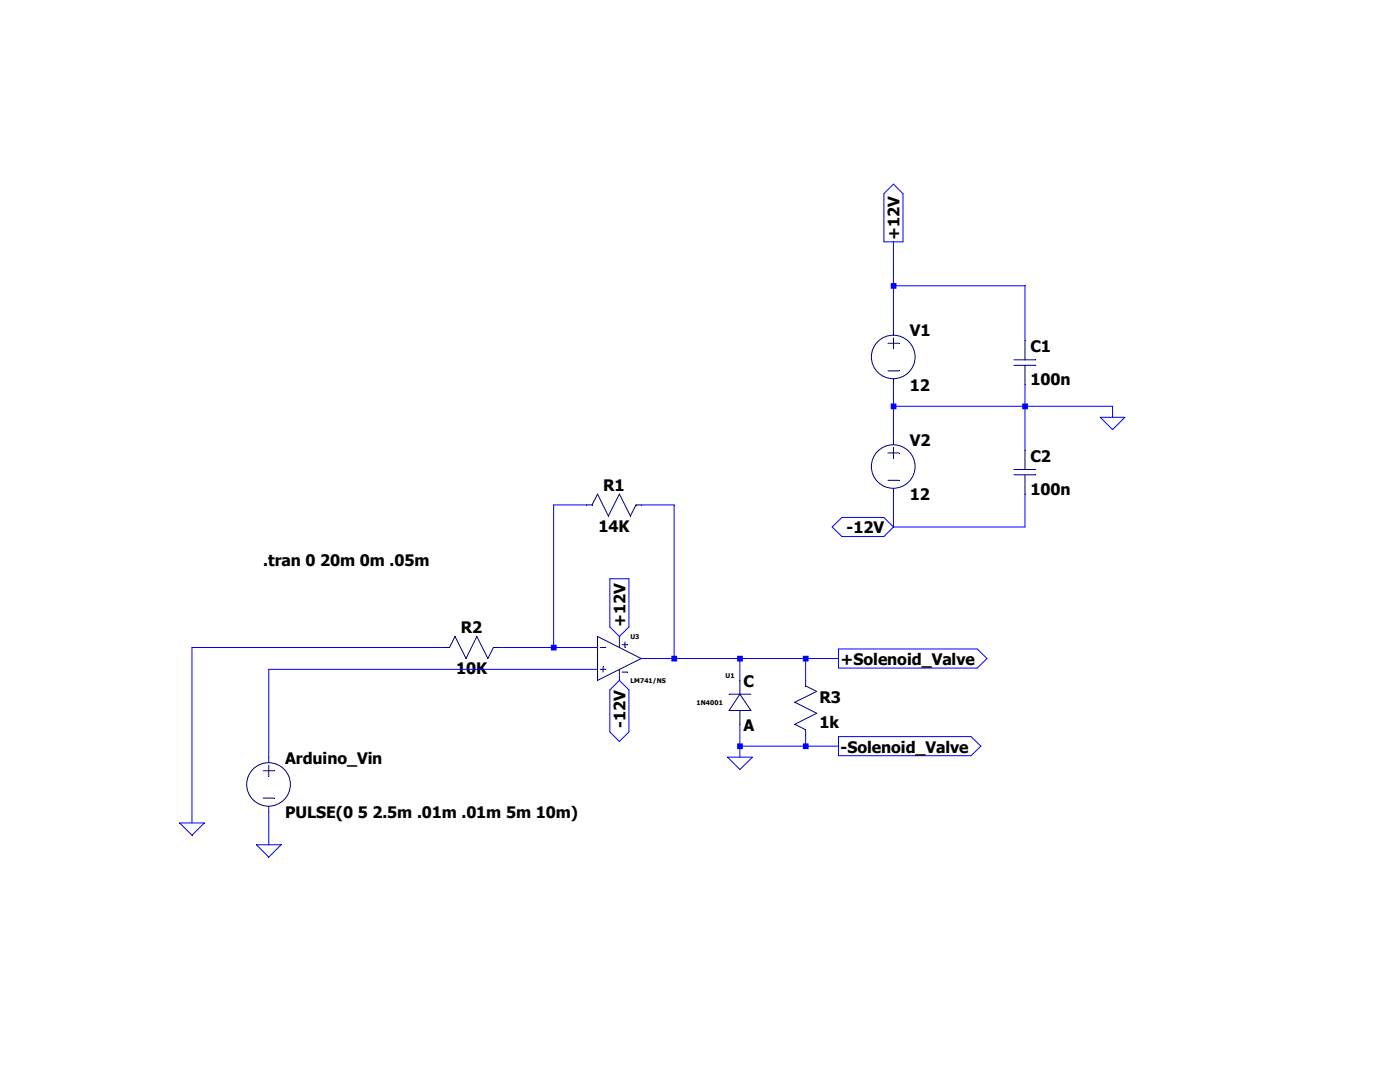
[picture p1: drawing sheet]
<svg xmlns="http://www.w3.org/2000/svg" width="279mm" height="216mm" viewBox="0 0 279 216" stroke-linecap="round" stroke-linejoin="round" font-family="sans-serif">
<path d="M177.2 68.5h2.2" fill="none" stroke="#00007f" stroke-width=".2"/>
<path d="M177.2 74h2.2" fill="none" stroke="#00007f" stroke-width=".2"/>
<path d="M178.3 67.4v2.2" fill="none" stroke="#00007f" stroke-width=".2"/>
<path d="M178.3 75.6v1.1" fill="none" stroke="#00007f" stroke-width=".2"/>
<path d="M178.3 65.8v1.1" fill="none" stroke="#00007f" stroke-width=".2"/>
<g fill="none" stroke="#00007f" stroke-width=".2">
<path d="M52.5 153.8h2.2"/>
<circle cx="178.3" cy="71.2" r="4.4"/>
</g>
<path d="M52.5 159.3h2.2" fill="none" stroke="#00007f" stroke-width=".2"/>
<path d="M53.6 152.7v2.2" fill="none" stroke="#00007f" stroke-width=".2"/>
<path d="M53.6 160.9v1.1" fill="none" stroke="#00007f" stroke-width=".2"/>
<path d="M53.6 151.1v1.1" fill="none" stroke="#00007f" stroke-width=".2"/>
<g fill="none" stroke="#00007f" stroke-width=".2">
<path d="M117.1 100.8h1.1"/>
<circle cx="53.6" cy="156.5" r="4.4"/>
</g>
<path d="M119.3 98.6l-1.1 2.2" fill="none" stroke="#00007f" stroke-width=".2"/>
<path d="M119.3 98.6l2.1 4.4" fill="none" stroke="#00007f" stroke-width=".2"/>
<path d="M123.6 98.6l-2.2 4.4" fill="none" stroke="#00007f" stroke-width=".2"/>
<path d="M123.6 98.6l2.2 4.4" fill="none" stroke="#00007f" stroke-width=".2"/>
<path d="M126.9 100.8h1.1" fill="none" stroke="#00007f" stroke-width=".2"/>
<path d="M126.9 100.8l-1.1 2.2" fill="none" stroke="#00007f" stroke-width=".2"/>
<path d="M88.6 129.2h1.1" fill="none" stroke="#00007f" stroke-width=".2"/>
<path d="M90.8 127l-1.1 2.2" fill="none" stroke="#00007f" stroke-width=".2"/>
<path d="M90.8 127l2.2 4.4" fill="none" stroke="#00007f" stroke-width=".2"/>
<path d="M95.2 127l-2.2 4.4" fill="none" stroke="#00007f" stroke-width=".2"/>
<path d="M95.2 127l2.2 4.4" fill="none" stroke="#00007f" stroke-width=".2"/>
<path d="M98.5 129.2h1.1" fill="none" stroke="#00007f" stroke-width=".2"/>
<path d="M98.5 129.2l-1.1 2.2" fill="none" stroke="#00007f" stroke-width=".2"/>
<path d="M119.3 127l8.7 4.4" fill="none" stroke="#00007f" stroke-width=".2"/>
<path d="M128 131.4l-8.7 4.4" fill="none" stroke="#00007f" stroke-width=".2"/>
<path d="M119.3 127v8.8" fill="none" stroke="#00007f" stroke-width=".2"/>
<path d="M119.8 129.2h1.1" fill="none" stroke="#00007f" stroke-width=".2"/>
<path d="M119.8 133.6h1.1" fill="none" stroke="#00007f" stroke-width=".2"/>
<path d="M120.4 133.1v1" fill="none" stroke="#00007f" stroke-width=".2"/>
<path d="M123.6 127v2.2" fill="none" stroke="#00007f" stroke-width=".2"/>
<path d="M123.6 133.6v2.2" fill="none" stroke="#00007f" stroke-width=".2"/>
<path d="M124.2 128.7h1.1" fill="none" stroke="#00007f" stroke-width=".2"/>
<path d="M124.7 128.1v1.1" fill="none" stroke="#00007f" stroke-width=".2"/>
<path d="M124.2 134.1h1.1" fill="none" stroke="#00007f" stroke-width=".2"/>
<path d="M145.5 138.5h4.4" fill="none" stroke="#00007f" stroke-width=".2"/>
<path d="M145.5 141.8h4.4" fill="none" stroke="#00007f" stroke-width=".2"/>
<path d="M147.7 138.5l-2.2 3.3" fill="none" stroke="#00007f" stroke-width=".2"/>
<path d="M147.7 138.5l2.2 3.3" fill="none" stroke="#00007f" stroke-width=".2"/>
<path d="M147.7 141.8v2.7" fill="none" stroke="#00007f" stroke-width=".2"/>
<path d="M147.7 135.8v2.7" fill="none" stroke="#00007f" stroke-width=".2"/>
<path d="M160.8 145.6v1.1" fill="none" stroke="#00007f" stroke-width=".2"/>
<path d="M158.6 144.5l2.2 1.1" fill="none" stroke="#00007f" stroke-width=".2"/>
<path d="M163 142.3l-4.4 2.2" fill="none" stroke="#00007f" stroke-width=".2"/>
<path d="M158.6 140.1l4.4 2.2" fill="none" stroke="#00007f" stroke-width=".2"/>
<path d="M163 138l-4.4 2.1" fill="none" stroke="#00007f" stroke-width=".2"/>
<path d="M160.8 135.8v1.1" fill="none" stroke="#00007f" stroke-width=".2"/>
<path d="M160.8 136.9l2.2 1.1" fill="none" stroke="#00007f" stroke-width=".2"/>
<path d="M177.2 90.4h2.2" fill="none" stroke="#00007f" stroke-width=".2"/>
<path d="M177.2 95.8h2.2" fill="none" stroke="#00007f" stroke-width=".2"/>
<path d="M178.3 89.3v2.2" fill="none" stroke="#00007f" stroke-width=".2"/>
<path d="M178.3 97.5v1.1" fill="none" stroke="#00007f" stroke-width=".2"/>
<path d="M178.3 87.6v1.1" fill="none" stroke="#00007f" stroke-width=".2"/>
<g fill="none" stroke="#00007f" stroke-width=".2">
<path d="M204.6 72.9v3.8"/>
<circle cx="178.3" cy="93.1" r="4.4"/>
</g>
<path d="M204.6 67.9v3.9" fill="none" stroke="#00007f" stroke-width=".2"/>
<path d="M202.4 71.8h4.3" fill="none" stroke="#00007f" stroke-width=".2"/>
<path d="M202.4 72.9h4.3" fill="none" stroke="#00007f" stroke-width=".2"/>
<path d="M204.6 94.7v3.9" fill="none" stroke="#00007f" stroke-width=".2"/>
<path d="M204.6 89.8v3.9" fill="none" stroke="#00007f" stroke-width=".2"/>
<path d="M202.4 93.7h4.3" fill="none" stroke="#00007f" stroke-width=".2"/>
<path d="M202.4 94.7h4.3" fill="none" stroke="#00007f" stroke-width=".2"/>
<path d="M176.4 38.7l1.9-2 1.9 2v9.6h-3.8zM178.3 48.3v8.7M219.6 83.3h4.9l-2.5 2.4zM121.7 115.5h3.8v9.6l-1.9 1.9-1.9-1.9zM166.1 105.2l1.9-1.9h8.4l1.9 1.9-1.9 1.9h-8.4zM123.6 135.8l1.9 1.9v8.3l-1.9 2-1.9-2v-8.3zM167.3 129.5h27.7l2 1.9-2 1.9h-27.7zM145.2 151.1h5l-2.5 2.4zM167.3 147h26.5l1.9 1.9-1.9 1.9h-26.5zM35.9 164.2h4.9l-2.5 2.5zM51.2 168.6h4.9l-2.5 2.4z" fill="none" stroke="#00f" stroke-width=".2"/>
<path d="M178.3 57h26.3" fill="none" stroke="#00f" stroke-width=".2"/>
<path d="M178.3 57v8.8" fill="none" stroke="#00f" stroke-width=".2"/>
<path d="M204.6 57v10.9" fill="none" stroke="#00f" stroke-width=".2"/>
<path d="M178.3 76.7v4.4" fill="none" stroke="#00f" stroke-width=".2"/>
<path d="M204.6 76.7v4.4" fill="none" stroke="#00f" stroke-width=".2"/>
<path d="M178.3 81.1h26.3" fill="none" stroke="#00f" stroke-width=".2"/>
<path d="M204.6 81.1h17.4" fill="none" stroke="#00f" stroke-width=".2"/>
<path d="M222 81.1v2.2" fill="none" stroke="#00f" stroke-width=".2"/>
<path d="M178.3 81.1v6.5" fill="none" stroke="#00f" stroke-width=".2"/>
<path d="M204.6 81.1v8.7" fill="none" stroke="#00f" stroke-width=".2"/>
<path d="M110.5 100.8h6.6" fill="none" stroke="#00f" stroke-width=".2"/>
<path d="M128 100.8h6.5" fill="none" stroke="#00f" stroke-width=".2"/>
<path d="M178.3 98.6v6.6" fill="none" stroke="#00f" stroke-width=".2"/>
<path d="M204.6 98.6v6.6" fill="none" stroke="#00f" stroke-width=".2"/>
<path d="M178.3 105.2h26.3" fill="none" stroke="#00f" stroke-width=".2"/>
<path d="M38.3 129.2h50.3" fill="none" stroke="#00f" stroke-width=".2"/>
<path d="M110.5 100.8v28.4" fill="none" stroke="#00f" stroke-width=".2"/>
<path d="M99.6 129.2h10.9" fill="none" stroke="#00f" stroke-width=".2"/>
<path d="M110.5 129.2h8.8" fill="none" stroke="#00f" stroke-width=".2"/>
<path d="M134.5 100.8v30.6" fill="none" stroke="#00f" stroke-width=".2"/>
<path d="M128 131.4h6.5" fill="none" stroke="#00f" stroke-width=".2"/>
<path d="M134.5 131.4h13.2" fill="none" stroke="#00f" stroke-width=".2"/>
<path d="M147.7 131.4h13.1" fill="none" stroke="#00f" stroke-width=".2"/>
<path d="M160.8 131.4h6.5" fill="none" stroke="#00f" stroke-width=".2"/>
<path d="M53.6 133.6h65.7" fill="none" stroke="#00f" stroke-width=".2"/>
<path d="M147.7 131.4v4.4" fill="none" stroke="#00f" stroke-width=".2"/>
<path d="M160.8 131.4v4.4" fill="none" stroke="#00f" stroke-width=".2"/>
<path d="M147.7 144.5v4.4" fill="none" stroke="#00f" stroke-width=".2"/>
<path d="M160.8 146.7v2.2" fill="none" stroke="#00f" stroke-width=".2"/>
<path d="M147.7 148.9h13.1" fill="none" stroke="#00f" stroke-width=".2"/>
<path d="M160.8 148.9h6.5" fill="none" stroke="#00f" stroke-width=".2"/>
<path d="M53.6 133.6v17.5" fill="none" stroke="#00f" stroke-width=".2"/>
<path d="M147.7 148.9v2.2" fill="none" stroke="#00f" stroke-width=".2"/>
<path d="M38.3 129.2v35" fill="none" stroke="#00f" stroke-width=".2"/>
<path d="M53.6 162v6.6" fill="none" stroke="#00f" stroke-width=".2"/>
<path d="M109.9 128.7h1.2v1.1h-1.2zM134 130.9h1.1v1.1h-1.1zM147.1 130.9h1.2v1.1h-1.2zM147.1 148.3h1.2v1.2h-1.2zM160.2 130.9h1.2v1.1h-1.2zM160.2 148.3h1.2v1.2h-1.2zM177.8 56.5h1.1v1.1h-1.1zM177.8 80.5h1.1v1.2h-1.1zM204 80.5h1.1v1.2h-1.1z" fill-rule="evenodd" fill="#00f"/>
<g font-size="3.2">
<text x="179.5" y="47.9" transform="rotate(-90 179.5 47.9)">+12V</text>
<text x="181.6" y="67.1">V1</text>
<text x="205.7" y="70.3">C1</text>
<text x="181.6" y="78">12</text>
<text x="205.7" y="76.9">100n</text>
<text x="181.6" y="88.9">V2</text>
<text x="205.7" y="92.2">C2</text>
<text x="120.4" y="98">R1</text>
<text x="181.6" y="99.9">12</text>
<text x="205.7" y="98.8">100n</text>
<text x="119.4" y="106.1">14K</text>
<text x="169" y="106.4">-12V</text>
<text x="52.5" y="113">.tran 0 20m 0m .05m</text>
<text x="124.8" y="125.1" transform="rotate(-90 124.8 125.1)">+12V</text>
<text x="91.9" y="126.4">R2</text>
<text x="91" y="134.6">10K</text>
<text x="148.4" y="137">C</text>
<text x="167.8" y="132.7">+Solenoid_Valve</text>
<text x="163.5" y="140.3">R3</text>
<text x="124.8" y="145.2" transform="rotate(-90 124.8 145.2)">-12V</text>
<text x="148.4" y="145.8">A</text>
<text x="163.5" y="145.2">1k</text>
<text x="56.9" y="152.4">Arduino_Vin</text>
<text x="167.8" y="150.2">-Solenoid_Valve</text>
<text x="56.9" y="163.3">PULSE(0 5 2.5m .01m .01m 5m 10m)</text>
</g>
<g font-size="1.3">
<text x="125.8" y="127.6">U3</text>
<text x="125.8" y="136.3">LM741/NS</text>
<text x="144.8" y="135.2">U1</text>
<text x="139" y="140.7">1N4001</text>
</g>
</svg>
